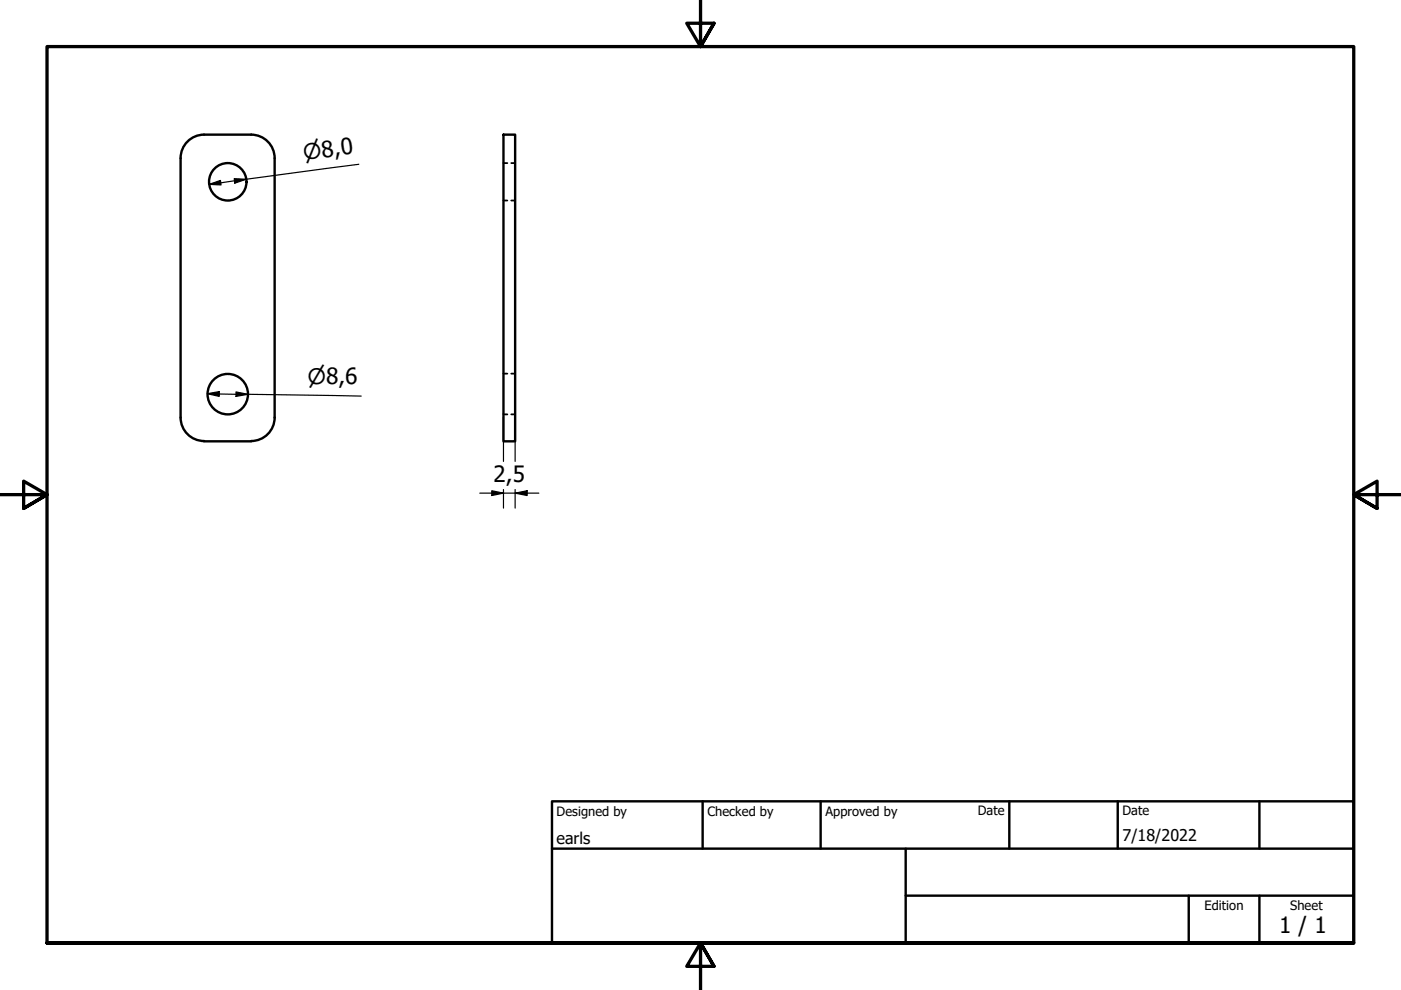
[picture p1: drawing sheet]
<svg xmlns="http://www.w3.org/2000/svg" width="297mm" height="210mm" viewBox="0 0 297 210" stroke-linecap="round" stroke-linejoin="round" font-family="sans-serif">
<!-- layer: Visible (ISO) -->
<g fill="none" stroke="#000" stroke-width=".51">
<path d="M106.7 28.5h2.5v65.1h-2.5zM38.3 88.5a5 5 0 0 0 5 5M38.3 88.6v-55.1a5 5 0 0 1 4.9-5h10a5 5 0 0 1 5 5v55.1M43.2 93.6h10.1M58.2 88.5a5 5 0 0 1-5 5"/>
<circle cx="48.3" cy="38.5" r="4"/>
<circle cx="48.3" cy="83.6" r="4.3"/>
</g>
<!-- layer: Hidden (ISO) -->
<path d="M106.7 34.6h.9M108.4 34.6h.8M106.7 42.5h.9M108.4 42.5h.8M106.7 79.2h.9M108.4 79.2h.8M106.7 87.9h.9M108.4 87.9h.8" fill="none" stroke="#000" stroke-width=".38"/>
<!-- layer: Border (ISO) -->
<path d="M148.5 -.1v10l-2.9-5h5.8l-2.9 5 2.9-5M0 104.9h10l-5-2.9v5.8l5-2.9-5 2.9M297 104.9h-10l5-2.9v5.8l-5-2.9 5 2.9M10 199.9v-190h277v190h-277h277M151.4 204.9l-2.9-5 2.9 5h-5.8l2.9-5v10" fill="none" stroke="#000" stroke-width=".7"/>
<!-- layer: Title (ISO) -->
<path d="M117 169.9h170v30h-170zM117 179.9h170M149 169.9v10M174 169.9v10M192 179.9v20M214 169.9v10M237 169.9v10M267 169.9v10M192 189.9h95M252 189.9v10M267 189.9v10" fill="none" stroke="#000" stroke-width=".51"/>
<!-- layer: Dimension (ISO) -->
<g fill="none" stroke="#000" stroke-width=".25">
<path d="M44.3 39.1l2.4-.8 .2 .9zM49.7 37.9l2.5 .1-2.4 .8zM76.1 34.8l-31.8 4.3M43.9 83.5l2.6-.5v1zM43.9 83.5l32.7 .5M50 83.1l2.6 .5-2.6 .4zM106.7 88.6v9.2M109.2 88.6v9.2M101.7 104.6h12.5M104.3 104l2.4 .6-2.4 .5zM106.7 103.8v3.9M109.2 104.6l2.6-.6v1.1z"/>
<path d="M109.2 103.8v3.9"/>
</g>
<g fill="#000">
<path d="M44.3 39.1l2.4-.8 .2 .9z" fill-rule="evenodd"/>
<path d="M49.7 37.9l2.5 .1-2.4 .8z" fill-rule="evenodd"/>
<path d="M43.9 83.5l2.6-.5v1z" fill-rule="evenodd"/>
<path d="M50 83.1l2.6 .5-2.6 .4z" fill-rule="evenodd"/>
<path d="M104.3 104l2.4 .6-2.4 .5z" fill-rule="evenodd"/>
<path d="M109.2 104.6l2.6-.6v1.1z" fill-rule="evenodd"/>
</g>
<g font-size="4.8">
<text x="104.6" y="102.1">2,5</text>
<text x="271.2" y="197.8">1 / 1</text>
</g>
<g font-size="4.6">
<text x="64.5" y="33.9" transform="rotate(-8 64.5 33.9)">⌀8,0</text>
<text x="65.2" y="81.4" transform="rotate(1 65.2 81.4)">⌀8,6</text>
</g>
<g font-size="3.4">
<text x="118" y="178.9">earls</text>
<text x="238" y="178.3">7/18/2022</text>
</g>
<g font-size="2.7">
<text x="118" y="173">Designed by</text>
<text x="150" y="173">Checked by</text>
<text x="175" y="173">Approved by</text>
<text x="207.3" y="172.9">Date</text>
<text x="238" y="172.9">Date</text>
<text x="255.4" y="193">Edition</text>
<text x="273.6" y="193">Sheet</text>
</g>
</svg>
